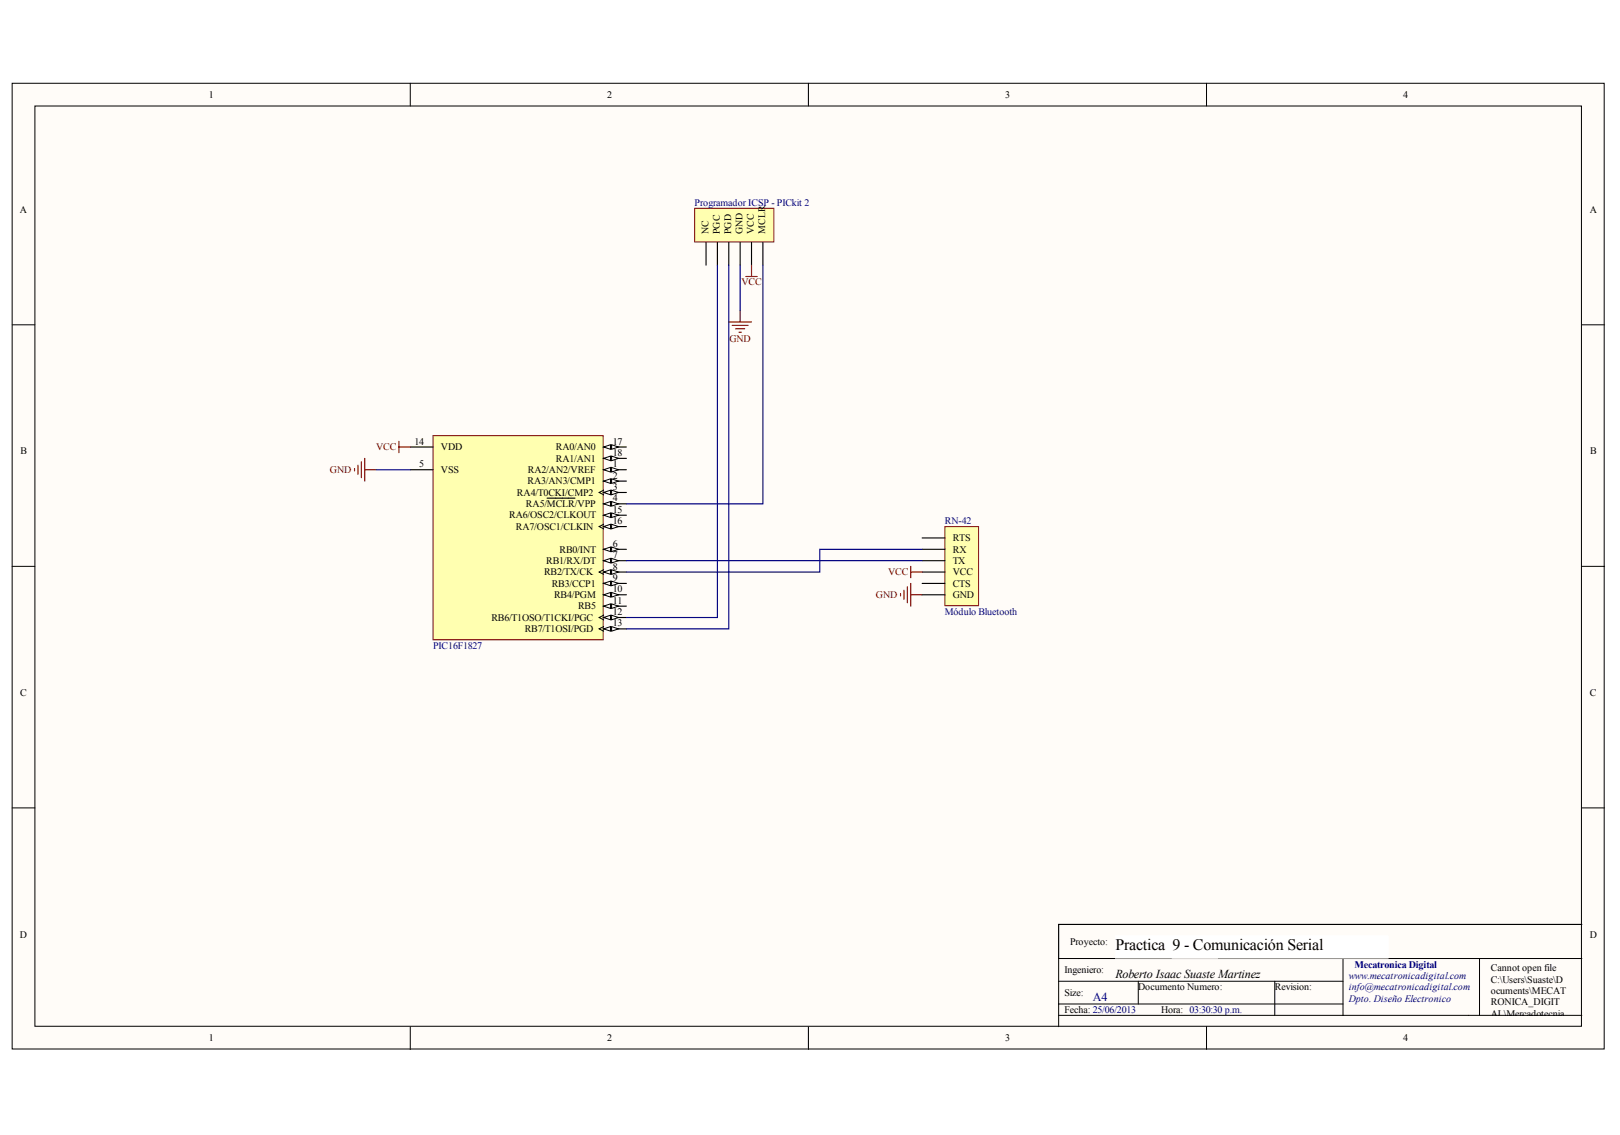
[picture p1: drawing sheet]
<svg xmlns="http://www.w3.org/2000/svg" width="291mm" height="204mm" viewBox="0 0 291 204" stroke-linecap="round" stroke-linejoin="round" font-family="sans-serif">
<g fill="#fffcf8" stroke="#000" stroke-width=".18">
<path d="M2.2 15h286v173.5h-286z"/>
<path d="M6.3 19h277.8v165.4h-277.8z"/>
</g>
<g fill="none" stroke="#000" stroke-width=".18">
<path d="M73.7 15v4M145.2 15v4M216.8 15v4M2.2 58.4h4.1M284.2 58.4h4.1M2.2 101.7h4.1M284.2 101.7h4.1M2.2 145.1h4.1M284.2 145.1h4.1M190.2 176.3h51.1M204.5 176.3v4.1M229 176.3v6.1"/>
<path d="M241.3 172.2v10.2M265.8 172.2h-75.6v12.3M284.2 172.2h-18.4v10.2M73.7 184.5v4M145.2 184.5v4M190.2 182.4h94M190.2 180.4h51.1M216.8 184.5v4"/>
</g>
<path d="M284.2 166.1h-94v6.1" fill="none" stroke="#000" stroke-width=".2"/>
<g fill="#fff" stroke="#fff" stroke-width=".18">
<path d="M200.4 168.1h18.3v4h-18.3z"/>
<path d="M210.6 168.1h38.8v4h-38.8z"/>
</g>
<path d="M77.8 78.3h30.6v36.6h-30.6z" fill="#ffffb0" stroke="#800000" stroke-width=".18"/>
<path d="M108.4 84.4h4.1" fill="none" stroke="#000" stroke-width=".2"/>
<g fill="#fffcf8" stroke="#000" stroke-width=".18">
<path d="M108.4 84.4l1.3-.4v.8z"/>
<path d="M109.9 84l1.2 .4-1.2 .4z"/>
</g>
<path d="M108.4 86.4h4.1" fill="none" stroke="#000" stroke-width=".2"/>
<g fill="#fffcf8" stroke="#000" stroke-width=".18">
<path d="M108.4 86.4l1.3-.4v.8z"/>
<path d="M109.9 86l1.2 .4-1.2 .4z"/>
</g>
<path d="M108.4 88.5h4.1" fill="none" stroke="#000" stroke-width=".2"/>
<path d="M108.4 88.1l-.8 .4 .8 .4" fill="none" stroke="#000" stroke-width=".18"/>
<g fill="#fffcf8" stroke="#000" stroke-width=".18">
<path d="M108.4 88.5l1.3-.4v.8z"/>
<path d="M109.9 88.1l1.2 .4-1.2 .4z"/>
</g>
<path d="M108.4 90.5h4.1" fill="none" stroke="#000" stroke-width=".2"/>
<g fill="#fffcf8" stroke="#000" stroke-width=".18">
<path d="M108.4 90.5l1.3-.4v.8z"/>
<path d="M109.9 90.1l1.2 .4-1.2 .4z"/>
</g>
<path d="M73.7 84.4h4.1M98.3 89.5h5M108.4 98.7h4.1" fill="none" stroke="#000" stroke-width=".2"/>
<g fill="#fffcf8" stroke="#000" stroke-width=".18">
<path d="M108.4 98.7l1.3-.4v.8z"/>
<path d="M109.9 98.3l1.2 .4-1.2 .4z"/>
</g>
<path d="M108.4 100.7h4.1" fill="none" stroke="#000" stroke-width=".2"/>
<g fill="#fffcf8" stroke="#000" stroke-width=".18">
<path d="M108.4 100.7l1.3-.4v.8z"/>
<path d="M109.9 100.3l1.2 .4-1.2 .4z"/>
</g>
<path d="M108.4 102.8h4.1" fill="none" stroke="#000" stroke-width=".2"/>
<path d="M108.4 102.4l-.8 .4 .8 .4" fill="none" stroke="#000" stroke-width=".18"/>
<g fill="#fffcf8" stroke="#000" stroke-width=".18">
<path d="M108.4 102.8l1.3-.4v.8z"/>
<path d="M109.9 102.4l1.2 .4-1.2 .4z"/>
</g>
<path d="M108.4 104.8h4.1" fill="none" stroke="#000" stroke-width=".2"/>
<g fill="#fffcf8" stroke="#000" stroke-width=".18">
<path d="M108.4 104.8l1.3-.4v.8z"/>
<path d="M109.9 104.4l1.2 .4-1.2 .4z"/>
</g>
<path d="M108.4 106.9h4.1" fill="none" stroke="#000" stroke-width=".2"/>
<g fill="#fffcf8" stroke="#000" stroke-width=".18">
<path d="M108.4 106.9l1.3-.5v.9z"/>
<path d="M109.9 106.4l1.2 .5-1.2 .4z"/>
</g>
<path d="M108.4 108.9h4.1" fill="none" stroke="#000" stroke-width=".2"/>
<g fill="#fffcf8" stroke="#000" stroke-width=".18">
<path d="M108.4 108.9l1.3-.4v.8z"/>
<path d="M109.9 108.5l1.2 .4-1.2 .4z"/>
</g>
<path d="M108.4 110.9h4.1" fill="none" stroke="#000" stroke-width=".2"/>
<path d="M108.4 110.5l-.8 .4 .8 .4" fill="none" stroke="#000" stroke-width=".18"/>
<g fill="#fffcf8" stroke="#000" stroke-width=".18">
<path d="M108.4 110.9l1.3-.4v.8z"/>
<path d="M109.9 110.5l1.2 .4-1.2 .4z"/>
</g>
<path d="M108.4 113h4.1" fill="none" stroke="#000" stroke-width=".2"/>
<path d="M108.4 112.6l-.8 .4 .8 .4" fill="none" stroke="#000" stroke-width=".18"/>
<g fill="#fffcf8" stroke="#000" stroke-width=".18">
<path d="M108.4 113l1.3-.4v.8z"/>
<path d="M109.9 112.6l1.2 .4-1.2 .4z"/>
</g>
<path d="M73.7 80.3h4.1M108.4 92.6h4.1" fill="none" stroke="#000" stroke-width=".2"/>
<g fill="#fffcf8" stroke="#000" stroke-width=".18">
<path d="M108.4 92.6l1.3-.4v.8z"/>
<path d="M109.9 92.2l1.2 .4-1.2 .4z"/>
</g>
<path d="M108.4 94.6h4.1" fill="none" stroke="#000" stroke-width=".2"/>
<path d="M108.4 94.2l-.8 .4 .8 .4" fill="none" stroke="#000" stroke-width=".18"/>
<g fill="#fffcf8" stroke="#000" stroke-width=".18">
<path d="M108.4 94.6l1.3-.4v.8z"/>
<path d="M109.9 94.2l1.2 .4-1.2 .4z"/>
</g>
<path d="M108.4 80.3h4.1" fill="none" stroke="#000" stroke-width=".2"/>
<g fill="#fffcf8" stroke="#000" stroke-width=".18">
<path d="M108.4 80.3l1.3-.4v.8z"/>
<path d="M109.9 79.9l1.2 .4-1.2 .4z"/>
</g>
<path d="M108.4 82.3h4.1" fill="none" stroke="#000" stroke-width=".2"/>
<g fill="#fffcf8" stroke="#000" stroke-width=".18">
<path d="M108.4 82.3l1.3-.4v.9z"/>
<path d="M109.9 81.9l1.2 .4-1.2 .5z"/>
</g>
<path d="M124.8 37.4h14.2v6.1h-14.2z" fill="#ffffb0" stroke="#800000" stroke-width=".18"/>
<path d="M126.8 43.5v4.1M128.9 43.5v4.1M130.9 43.5v4.1M133 43.5v4.1M135 43.5v4.1M137.1 43.5v4.1" fill="none" stroke="#000" stroke-width=".2"/>
<path d="M128.9 47.6v63.3h-16.4M130.9 47.6v65.4h-18.4M133 47.6v8.2M137.1 47.6v42.9h-24.6M67.6 84.4h6.1" fill="none" stroke="#000080" stroke-width=".2"/>
<g fill="none" stroke="#800000" stroke-width=".2">
<path d="M130.9 57.8h4.1M131.5 58.5h2.9M132.2 59.1h1.6M132.8 59.7h.4M133 55.8v2M134 49.7h2M135 47.6v2.1M71.7 79.3v2M63.7 84.2v.4M64.3 83.6v1.6M64.9 83v2.8M65.5 82.3v4.1"/>
<path d="M65.5 84.4h2.1M71.7 80.3h2"/>
</g>
<path d="M169.8 94.6h6v14.2h-6z" fill="#ffffb0" stroke="#800000" stroke-width=".18"/>
<path d="M165.7 96.6h4.1M165.7 98.7h4.1M165.7 100.7h4.1M165.7 102.8h4.1M165.7 104.8h4.1M165.7 106.9h4.1" fill="none" stroke="#000" stroke-width=".2"/>
<path d="M165.7 98.7h-18.4v4.1h-34.8M112.5 100.7h53.2" fill="none" stroke="#000080" stroke-width=".2"/>
<path d="M161.8 106.7v.4M162.4 106v1.7M163 105.4v2.9M163.6 101.7v2.1M163.6 104.8v4.1M163.6 106.9h2.1M163.6 102.8h2.1" fill="none" stroke="#800000" stroke-width=".2"/>
<text font-size="2.9" x="200.4" y="170.7">Practica 9 - Comunicación Serial</text>
<text font-size="2.2" fill="#000080" x="196.3" y="179.8">A4</text>
<text font-size="2.2" x="200.4" y="175.8">Roberto Isaac Suaste Martinez</text>
<g font-size="1.8">
<text x="37.5" y="17.6">1</text>
<text x="109.1" y="17.6">2</text>
<text x="180.6" y="17.6">3</text>
<text x="252.1" y="17.6">4</text>
<text x="3.6" y="38.2">A</text>
<text x="285.6" y="38.2">A</text>
<text x="127.3" y="42.1" transform="rotate(-90 127.3 42.1)">NC</text>
<text x="129.3" y="42.1" transform="rotate(-90 129.3 42.1)">PGC</text>
<text x="131.3" y="42.1" transform="rotate(-90 131.3 42.1)">PGD</text>
<text x="133.4" y="42.1" transform="rotate(-90 133.4 42.1)">GND</text>
<text x="135.4" y="42.1" transform="rotate(-90 135.4 42.1)">VCC</text>
<text x="137.5" y="42.1" transform="rotate(-90 137.5 42.1)">MCLR</text>
<text x="3.7" y="81.6">B</text>
<text x="74.5" y="79.9">14</text>
<text x="75.3" y="84">5</text>
<text x="79.2" y="80.9">VDD</text>
<text x="99.8" y="80.9">RA0/AN0</text>
<text x="99.8" y="82.9">RA1/AN1</text>
<text x="110.1" y="84">1</text>
<text x="110.1" y="79.9">17</text>
<text x="110.1" y="81.9">18</text>
<text x="285.7" y="81.6">B</text>
<text x="79.2" y="85">VSS</text>
<text x="92.9" y="89.1">RA4/T0CKI/CMP2</text>
<text x="94.8" y="87">RA3/AN3/CMP1</text>
<text x="94.8" y="85">RA2/AN2/VREF</text>
<text x="110.1" y="86">2</text>
<text x="110.1" y="88">3</text>
<text x="91.5" y="93.1">RA6/OSC2/CLKOUT</text>
<text x="92.7" y="95.2">RA7/OSC1/CLKIN</text>
<text x="94.5" y="91.1">RA5/MCLR/VPP</text>
<text x="110.1" y="90.1">4</text>
<text x="110.1" y="92.1">15</text>
<text x="110.1" y="94.2">16</text>
<text x="98.1" y="101.3">RB1/RX/DT</text>
<text x="100.5" y="99.3">RB0/INT</text>
<text x="110.1" y="98.2">6</text>
<text x="110.1" y="100.3">7</text>
<text x="171.2" y="97.2">RTS</text>
<text x="171.2" y="99.3">RX</text>
<text x="171.2" y="101.3">TX</text>
<text x="97.7" y="103.4">RB2/TX/CK</text>
<text x="99.1" y="105.4">RB3/CCP1</text>
<text x="99.6" y="107.4">RB4/PGM</text>
<text x="110.1" y="102.3">8</text>
<text x="110.1" y="104.4">9</text>
<text x="110.1" y="106.4">10</text>
<text x="171.2" y="103.4">VCC</text>
<text x="171.2" y="105.4">CTS</text>
<text x="171.2" y="107.4">GND</text>
<text x="88.3" y="111.5">RB6/T1OSO/T1CKI/PGC</text>
<text x="94.3" y="113.6">RB7/T1OSI/PGD</text>
<text x="103.9" y="109.5">RB5</text>
<text x="110.1" y="108.5">11</text>
<text x="110.1" y="110.5">12</text>
<text x="110.1" y="112.5">13</text>
<text x="3.6" y="125">C</text>
<text x="285.6" y="125">C</text>
<text x="3.6" y="168.4">D</text>
<text x="192.2" y="169.7">Proyecto:</text>
<text x="285.6" y="168.4">D</text>
<text x="191.2" y="174.8">Ingeniero:</text>
<text x="191.2" y="178.9">Size:</text>
<text x="204.5" y="177.9">Documento Numero:</text>
<text x="229" y="177.9">Revision:</text>
<text x="267.8" y="174.5">Cannot open file</text>
<text x="267.8" y="176.5">C:\Users\Suaste\D</text>
<text x="267.8" y="178.6">ocuments\MECAT</text>
<text x="191.2" y="182">Fecha: 25/06/2013</text>
<text x="208.6" y="182">Hora: 03:30:30 p.m.</text>
<text x="267.8" y="180.6">RONICA_DIGIT</text>
<text x="267.8" y="182.6">AL\Mercadotecnia</text>
<text x="267.8" y="184.7">\Firma</text>
<text x="37.5" y="187.1">1</text>
<text x="109.1" y="187.1">2</text>
<text x="180.6" y="187.1">3</text>
<text x="252.1" y="187.1">4</text>
<text x="267.8" y="188.8">zontal.jpg</text>
</g>
<g font-size="1.8" fill="#000080">
<text x="124.8" y="37">Programador ICSP - PICkit 2</text>
<text x="169.8" y="94.2">RN-42</text>
<text x="169.8" y="110.5">Módulo Bluetooth</text>
<text x="77.8" y="116.6">PIC16F1827</text>
<text x="243.3" y="173.8">Mecatronica Digital</text>
<text x="242.3" y="175.8">www.mecatronicadigital.com</text>
<text x="242.3" y="177.9">info@mecatronicadigital.com</text>
<text x="242.3" y="179.9">Dpto. Diseño Electronico</text>
</g>
<g font-size="1.8" fill="#800000">
<text x="133.2" y="51.3">VCC</text>
<text x="131.1" y="61.5">GND</text>
<text x="67.6" y="80.9">VCC</text>
<text x="59.3" y="85">GND</text>
<text x="157.4" y="107.4">GND</text>
<text x="159.6" y="103.4">VCC</text>
</g>
</svg>
